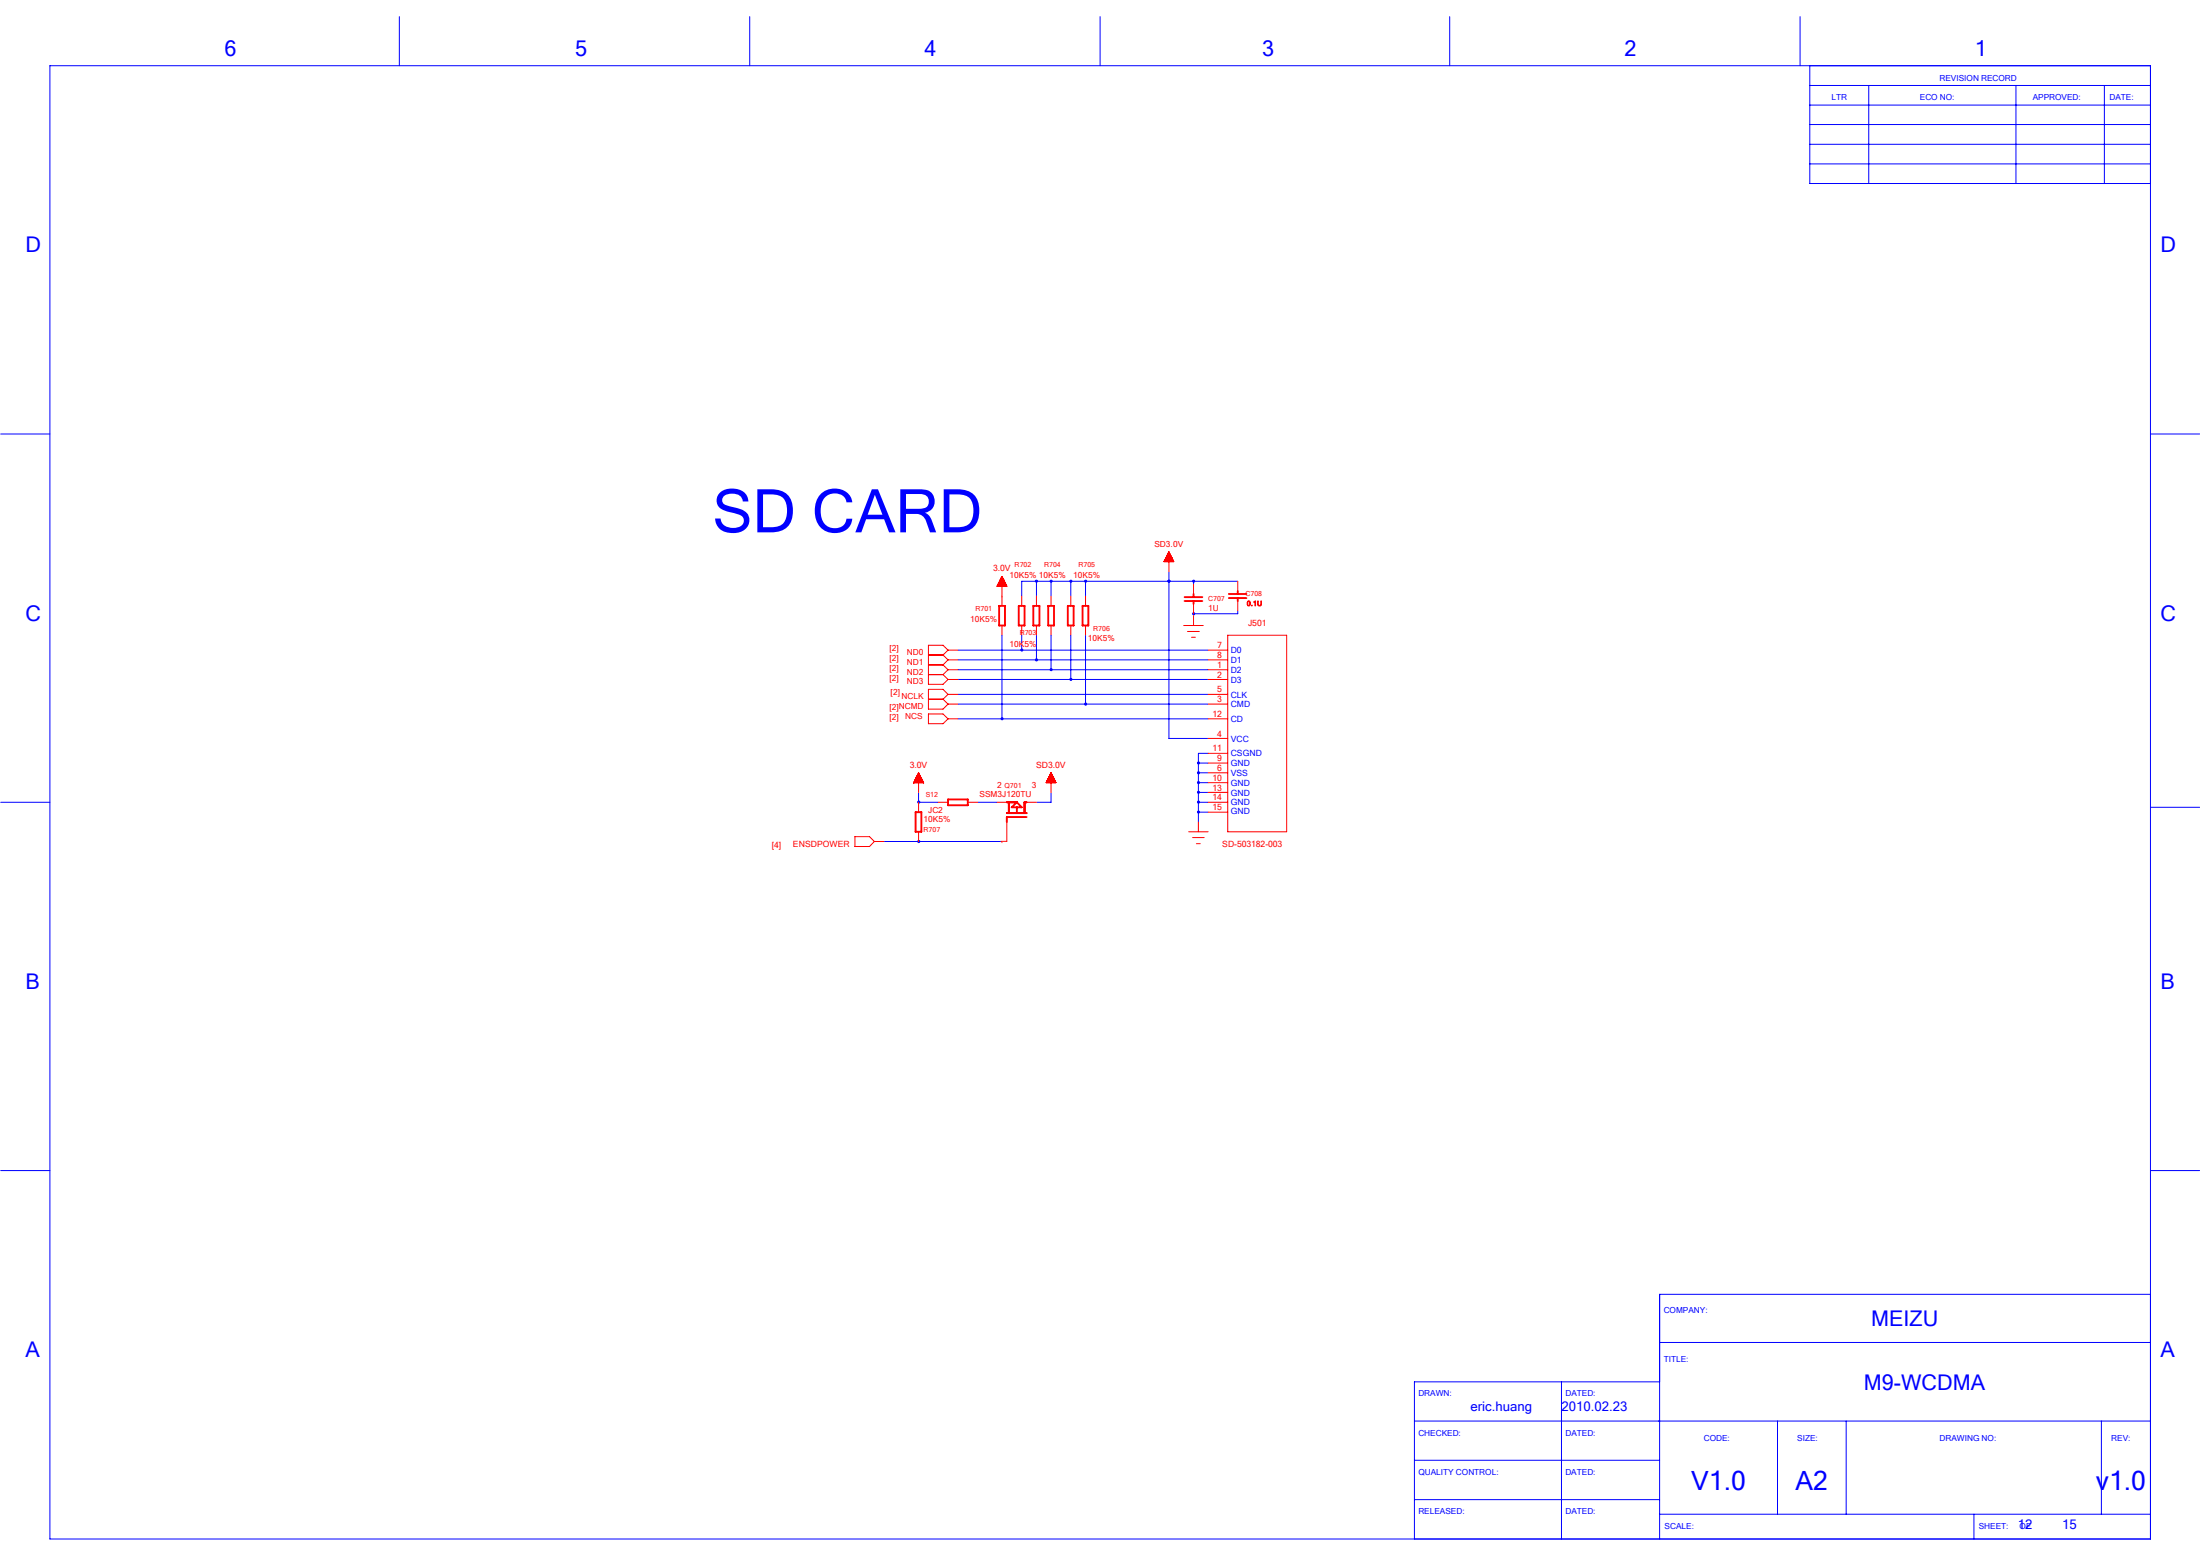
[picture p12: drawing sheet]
<svg xmlns="http://www.w3.org/2000/svg" width="297mm" height="210mm" viewBox="0 0 297 210" stroke-linecap="round" stroke-linejoin="round" font-family="sans-serif">
<g fill="none" stroke="#00f" stroke-width=".14">
<path d="M6.7 8.9h283.7v198.8h-283.7zM53.9 2.2v6.7M101.2 2.2v6.7M148.5 2.2v6.7M195.7 2.2v6.7M243 2.2v6.7M244.4 8.9v15.9h46M244.4 16.8h46M244.4 11.5h46M244.4 14.2h46M244.4 19.5h46M252.3 11.5v13.3"/>
<path d="M272.2 11.5v13.3M284.1 11.5v13.3M244.4 22.1h46M.1 58.6h6.6M290.4 58.6h6.6M139.9 78.4v2.1M141.9 78.4v2.1M144.6 78.4v2.1M146.6 78.4h20.5M146.6 78.4h-8.6v2.1M146.6 78.4v2.1M157.8 77.1v22.6h5.3"/>
<path d="M161.1 78.4v.4M129.3 87.7h33.8M129.3 89h33.8M129.3 90.4h33.8M129.3 91.7h33.8M129.3 95h33.8M129.3 93.7h33.8M129.3 97h33.8M135.3 80.5h.1M135.3 85.7v11.3M138 85.7v2M139.9 85.7v3.3"/>
<path d="M141.9 85.7v4.7M144.6 85.7v6M146.6 85.7v9.3M167.1 82.4v.4h-6v.3M.1 108.3h6.6M119.4 113.6h16.5M124 108.3h.1M124 108.3h2.7M124 106.9v1.4M132 108.3h2.6M141.9 106.9v1.4h-2M161.8 108.3h1.3"/>
<path d="M161.8 104.3h1.3M161.8 103h1.3M161.8 105.6h1.3M161.8 106.9h1.3M161.8 109.6h1.3M163.1 101.7h-1.3v9.2M290.4 108.9h6.6M.1 158h6.6M290.4 158h6.6M290.4 174.7h-66.3v33M191 191.8h99.4M191 197.1h33.1"/>
<path d="M210.8 186.5v21.2M224.1 181.2h66.3M224.1 186.5h-33.1v21.2M240 191.8v12.5M249.3 191.8v12.5M283.7 191.8v12.5M191 202.4h33.1M224.1 204.3h66.3M266.5 204.3v3.4"/>
</g>
<g fill="#00f" stroke="#00f" stroke-width=".14">
<path d="M161.1 82.7h.2v.2h-.2z" fill-rule="evenodd"/>
<path d="M161.1 78.3h.2v.2h-.2z" fill-rule="evenodd"/>
<path d="M144.5 78.3h.2v.2h-.2z" fill-rule="evenodd"/>
<path d="M141.8 78.3h.2v.2h-.2z" fill-rule="evenodd"/>
<path d="M139.8 78.3h.2v.2h-.2z" fill-rule="evenodd"/>
<path d="M137.9 87.6h.2v.2h-.2z" fill-rule="evenodd"/>
<path d="M141.8 90.3h.2v.2h-.2z" fill-rule="evenodd"/>
<path d="M144.5 91.6h.2v.2h-.2z" fill-rule="evenodd"/>
<path d="M146.5 94.9h.2v.2h-.2z" fill-rule="evenodd"/>
<path d="M135.2 96.9h.2v.2h-.2z" fill-rule="evenodd"/>
<path d="M157.7 78.3h.2v.2h-.2z" fill-rule="evenodd"/>
<path d="M161.7 104.2h.2v.2h-.2z" fill-rule="evenodd"/>
<path d="M161.7 102.9h.2v.2h-.2z" fill-rule="evenodd"/>
<path d="M161.7 105.5h.2v.2h-.2z" fill-rule="evenodd"/>
<path d="M161.7 106.8h.2v.2h-.2z" fill-rule="evenodd"/>
<path d="M161.7 108.1h.2v.2h-.2z" fill-rule="evenodd"/>
<path d="M161.7 109.5h.2v.2h-.2z" fill-rule="evenodd"/>
<path d="M146.5 78.3h.2v.2h-.2z" fill-rule="evenodd"/>
<path d="M157.7 78.3h.2v.2h-.2z" fill-rule="evenodd"/>
<circle cx="139.9" cy="89" r=".15"/>
<circle cx="124" cy="113.6" r=".15"/>
<circle cx="124" cy="108.2" r=".15"/>
</g>
<g fill="none" stroke="#f00" stroke-width=".14">
<path d="M134.6 79.1h1.3M134.6 79v.1M134.7 79h1.2M134.7 79h1.2v.1M134.7 78.9v.2M134.7 78.9h1.1M134.8 78.8h1v.3M134.8 78.8v.3M134.8 78.8h1M134.8 78.7h1v.4M134.8 78.7v.4M134.9 78.7h.8"/>
<path d="M134.9 78.6h.8v.5M134.9 78.6v.5M134.9 78.6h.8M134.9 78.5h.8v.6M134.9 78.5v.6M134.9 78.5h.7M135 78.4h.6v.7M135 78.4v.7M135 78.4h.6M135 78.3h.6v.8M135 78.3v.8M135.1 78.3h.4"/>
<path d="M135.1 78.2h.4v.9M135.1 78.2v.9M135.1 78.2h.4M135.1 78.1h.4v1M135.1 78.1v1M135.2 78.1h.2M135.2 78h.2v1.1M135.2 77.9h.1v1.2M135.3 77.8h.1M135.3 77.8v4M135.3 77.8l-.7 1.3h1.3M135.3 77.8l.6 1.3"/>
<path d="M135.3 77.8l-.1 1.3M135.4 78h-.2v1.1M157.2 75.8h1.3M157.2 75.7v.1M157.2 75.7h1.2M157.2 75.6v.2M157.3 75.6h1.1M157.3 75.5v.3M157.3 75.5h1M157.4 75.5h.9M157.4 75.4v.4M157.4 75.4h.9"/>
<path d="M157.4 75.3h.8M157.4 75.3v.5M157.4 75.3h.8v.5M157.5 75.2h.7M157.5 75.2v.6M157.5 75.1h.6v.7M157.5 75.1v.7M157.5 75.1h.6M157.6 75h.5M157.6 75v.8M157.6 74.9h.4M157.6 74.9v.9"/>
<path d="M157.7 74.8h.3M157.7 74.7v1.1M157.7 74.7h.2M157.7 74.6v1.2M157.7 74.7h.2v1.1M157.8 74.6h.1M157.8 74.5v1.3M157.8 74.5h.1M157.8 74.5v2.6M157.8 74.5l-.7 1.3h1.4M157.8 74.5l.7 1.3M157.9 74.6v1.2"/>
<path d="M158 74.8v1M158 74.9v.9M158.1 75v.8M158.2 75.2v.6M158.3 75.4v.4M158.4 75.5v.3M158.4 75.6v.2M158.5 75.8h.1M161.1 78.8v1.4M167.1 78.4v1.4M125.4 88.4h1.9M125.4 96.4h1.9l.7 .6-.7 .7h-1.9z"/>
<path d="M125.4 89.7h1.9M125.4 91h1.9M125.4 94.4h1.9M127.3 88.4l.7 .6M127.3 89.7l.7 .7M127.3 91l.7 .7M127.3 94.4l.7 .6M128 91.7h1.3M128 95h1.3M128 93.7h1.3M128 87.7h1.3M128 89h1.3"/>
<path d="M128 90.4h1.3M128 97h1.3M128 87.7l-.7 .7M128 87.7l-.7-.6h-1.9v5.3h1.9l.7-.7M128 93.7l-.7-.7h-1.9v2.7h1.9l.7-.7M128 89l-.7 .7M128 90.4l-.7 .6M128 93.7l-.7 .7M135.3 84.4v1.3M138 80.5v1.3M138 84.4v1.3M139.9 80.5v1.3"/>
<path d="M139.9 84.4v1.3M141.9 80.5v1.3M141.9 84.4v1.3M144.6 80.5v1.3M144.6 84.4v1.3M146.6 80.5v1.3M146.6 84.4v1.3M159.8 84.4h2.7M160.3 85.2h1.6M160.9 86h.5M161.1 81.5v1.3M161.1 83.1v1.3"/>
<path d="M163.1 91.7h2.7M163.1 95h2.7M163.1 99.7h2.7M163.1 93.7h2.7M163.1 87.7h2.7M163.1 89h2.7M163.1 90.4h2.7M163.1 97h2.7M165.8 85.7h7.9v26.5h-7.9zM167.1 81.1v1.3M115.4 112.9h2l.7 .7-.7 .6h-2zM118.1 113.6h1.3"/>
<path d="M123.4 105.6h.1M123.4 105.6h1.3M123.4 105.5h1.2v.1M123.5 105.4h1.1v.2M123.5 105.4v.2M123.5 105.4h1.1M123.5 105.3h1v.3M123.5 105.3v.3M123.6 105.2h.9M123.6 105.2h.9v.4M123.6 105.2v.4M123.6 105.1h.9"/>
<path d="M123.6 105.1h.8v.5M123.6 105.1v.5M123.6 105h.8M123.7 105.6v-.6h.7v.6M123.7 104.9h.6M123.7 104.9h.6v.7M123.7 104.8v.8M123.7 104.8h.6M123.8 104.8h.5v.8M123.8 104.7v.9M123.8 104.7h.4M123.9 104.7h.3v.9"/>
<path d="M123.9 104.6v1M123.9 104.6h.3M123.9 104.5h.2v1.1M123.9 104.5v1.1M123.9 104.5h.2M124 104.5h.1v1.1M124 104.4v1.2M124 104.4h.1M124 104.3v2.6M124 104.4l.1 1.2M124 104.3h.1M124 108.3v1.3"/>
<path d="M124 112.2v1.4M124 104.3l-.6 1.3M124 104.3l.7 1.3M124.6 105.5h-1.1l-.1 .1M124.7 105.6h.1M126.7 108.3h1.3M130.7 108.3h1.3M134.6 108.3h1.3M135.9 110.9v2.7M138.6 108.3h1.3M141.3 105.6h1.2M141.3 105.5h1.2"/>
<path d="M141.3 105.5h1.2v.1M141.3 105.4v.2M141.4 105.4h1.1M141.4 105.4h1v.2M141.4 105.3v.3M141.4 105.3h1M141.4 105.2h1v.4M141.4 105.2v.4M141.5 105.2h.9M141.5 105.1h.9v.5M141.5 105.1v.5M141.5 105.1h.8"/>
<path d="M141.5 105h.8v.6M141.5 105v.6M141.6 105h.7M141.6 104.9h.6v.7M141.6 104.9v.7M141.6 104.9h.6M141.7 104.8h.5v.8M141.7 104.7h.4v.9M141.7 104.7v.9M141.7 104.7h.4M141.8 104.6h.3v1M141.8 104.5h.2v1.1"/>
<path d="M141.8 104.5v1.1M141.8 104.5h.2M141.9 104.4h.1v1.2M141.9 104.4v1.2M141.9 104.4h.1M141.9 104.3h.1M141.9 104.3l.7 1.3h-1.3M141.9 104.3v2.6M141.9 104.3l-.6 1.3M142 104.5h-.2v1.1M142.2 104.8h-.5v.8M160.5 112.2h2.6"/>
<path d="M161 113h1.6M161.5 113.9h.6M161.8 110.9v1.3M163.1 104.3h2.7M163.1 101.7h2.7M163.1 103h2.7M163.1 105.6h2.7M163.1 106.9h2.7M163.1 108.3h2.7M163.1 109.6h2.7"/>
</g>
<g fill="none" stroke="#f00" stroke-width=".25">
<path d="M167.1 79.8v.4M134.9 81.8h.8v2.6h-.8zM137.5 81.8h.8v2.6h-.8zM139.5 81.8h.8v2.6h-.8zM141.5 81.8h.8v2.6h-.8zM144.2 81.8h.8v2.6h-.8zM146.2 81.8h.7v2.6h-.7zM159.9 81.1h2.4M159.9 80.6h2.4M161.1 80.2v.4M161.1 81.1v.4M165.9 80.7h2.4"/>
<path d="M165.9 80.2h2.4M167.1 80.7v.4M123.6 109.6h.8v2.6h-.8zM128 107.9h2.7v.8h-2.7zM135.9 109.7h2.7M135.9 108.3h1.4M136.2 108.3v1.4M136.6 108.9l.7-.6 .7 .6zM137.3 108.9v.8M138.6 108.3h-.3v1.4M138.6 110.3h-2.7v.6"/>
</g>
<text font-size="8.1" fill="#00f" x="96.2" y="71.8">SD CARD</text>
<g font-size="3.6" fill="#00f">
<text x="228.4" y="201">V1.0</text>
<text x="242.4" y="201">A2</text>
<text x="283" y="201">v1.0</text>
</g>
<g font-size="2.9" fill="#00f">
<text x="30.3" y="7.5">6</text>
<text x="77.6" y="7.5">5</text>
<text x="124.8" y="7.5">4</text>
<text x="170.4" y="7.5">3</text>
<text x="219.3" y="7.5">2</text>
<text x="266.6" y="7.5">1</text>
<text x="3.4" y="34.1">D</text>
<text x="291.7" y="34.1">D</text>
<text x="3.4" y="83.8">C</text>
<text x="291.7" y="83.8">C</text>
<text x="3.4" y="133.5">B</text>
<text x="291.7" y="133.5">B</text>
<text x="252.7" y="178.9">MEIZU</text>
<text x="3.4" y="183.1">A</text>
<text x="291.7" y="183.1">A</text>
<text x="251.7" y="187.5">M9-WCDMA</text>
</g>
<g font-size="1.8" fill="#00f">
<text x="198.5" y="190.4">eric.huang</text>
<text x="210.8" y="190.4">2010.02.23</text>
<text x="272.4" y="206.3">12</text>
<text x="278.4" y="206.3">15</text>
</g>
<g font-size="1.2" fill="#f00">
<text x="134.1" y="77.1">3.0V</text>
<text x="164.3" y="87.5">7</text>
<text x="164.3" y="88.8">8</text>
<text x="168.5" y="84.4">J501</text>
<text x="164.3" y="91.4">2</text>
<text x="164.3" y="94.7">3</text>
<text x="164.3" y="93.4">5</text>
<text x="164.3" y="90.1">1</text>
<text x="163.7" y="96.8">12</text>
<text x="163.7" y="101.4">11</text>
<text x="164.3" y="99.4">4</text>
<text x="122.8" y="103.6">3.0V</text>
<text x="139.9" y="103.6">SD3.0V</text>
<text x="163.7" y="105.4">10</text>
<text x="163.7" y="106.7">13</text>
<text x="164.3" y="104">6</text>
<text x="164.3" y="102.7">9</text>
<text x="163.7" y="108">14</text>
<text x="163.7" y="109.3">15</text>
<text x="104.2" y="114.4">[4]</text>
<text x="107.1" y="114.2">ENSDPOWER</text>
<text x="165" y="114.3">SD-503182-003</text>
</g>
<g font-size="1.2" fill="#00f">
<text x="166.2" y="88.2">D0</text>
<text x="166.2" y="89.5">D1</text>
<text x="166.2" y="92.1">D3</text>
<text x="166.2" y="95.4">CMD</text>
<text x="166.2" y="94.1">CLK</text>
<text x="166.2" y="90.8">D2</text>
<text x="166.2" y="100.1">VCC</text>
<text x="166.2" y="97.4">CD</text>
<text x="166.2" y="104.7">VSS</text>
<text x="166.2" y="102.1">CSGND</text>
<text x="166.2" y="103.4">GND</text>
<text x="166.2" y="106">GND</text>
<text x="166.2" y="107.4">GND</text>
<text x="166.2" y="108.7">GND</text>
<text x="166.2" y="109.9">GND</text>
</g>
<g font-size="1.1" fill="#00f">
<text x="261.9" y="10.9">REVISION RECORD</text>
<text x="247.3" y="13.5">LTR</text>
<text x="259.2" y="13.5">ECO NO:</text>
<text x="274.5" y="13.5">APPROVED:</text>
<text x="284.8" y="13.5">DATE:</text>
<text x="224.6" y="177.2">COMPANY:</text>
<text x="224.6" y="183.8">TITLE:</text>
<text x="191.5" y="188.4">DRAWN:</text>
<text x="211.4" y="188.4">DATED:</text>
<text x="191.5" y="193.8">CHECKED:</text>
<text x="211.4" y="193.8">DATED:</text>
<text x="230" y="194.4">CODE:</text>
<text x="242.7" y="194.4">SIZE:</text>
<text x="261.9" y="194.4">DRAWING NO:</text>
<text x="285.1" y="194.4">REV:</text>
<text x="191.5" y="199.1">QUALITY CONTROL:</text>
<text x="211.4" y="199.1">DATED:</text>
<text x="191.5" y="204.3">RELEASED:</text>
<text x="211.4" y="204.3">DATED:</text>
<text x="224.8" y="206.3">SCALE:</text>
<text x="267.2" y="206.3">SHEET:</text>
<text x="272.7" y="206.3">OF</text>
</g>
<g font-size="1.1" fill="#f00">
<text x="136.3" y="77.9">10K5% 10K5%</text>
<text x="144.9" y="77.9">10K5%</text>
<text x="155.9" y="73.8">SD3.0V</text>
<text x="131" y="83.9">10K5%</text>
<text x="163.1" y="82.4">1U</text>
<text x="120.1" y="87.9">[2]</text>
<text x="120.1" y="89.2">[2]</text>
<text x="122.5" y="88.4">ND0</text>
<text x="122.5" y="89.7">ND1</text>
<text x="136.3" y="87.2">10K5%</text>
<text x="146.9" y="86.6">10K5%</text>
<text x="120.1" y="90.6">[2]</text>
<text x="120.1" y="91.9">[2]</text>
<text x="120.1" y="95.8">[2]NCMD</text>
<text x="120.3" y="93.9">[2]</text>
<text x="121.7" y="94.4">NCLK</text>
<text x="122.5" y="91">ND2</text>
<text x="122.5" y="92.4">ND3</text>
<text x="120.1" y="97.2">[2]</text>
<text x="122.2" y="97">NCS</text>
<text x="132.3" y="107.6">SSM3J120TU</text>
<text x="134.6" y="106.3">2</text>
<text x="139.3" y="106.3">3</text>
<text x="124.7" y="110.9">10K5%</text>
<text x="125.3" y="109.8">JC2</text>
<text x="135.9" y="113.9" transform="rotate(-90 135.9 113.9)">1</text>
</g>
<g font-size=".9" fill="#f00">
<text x="137" y="76.5">R702</text>
<text x="141" y="76.5">R704</text>
<text x="145.6" y="76.5">R705</text>
<text x="131.7" y="82.4">R701</text>
<text x="163.1" y="81.1">C707</text>
<text x="168.2" y="80.5">C708</text>
<text x="168.3" y="81.8">0.1U</text>
<text x="137.7" y="85.7">R703</text>
<text x="147.6" y="85.1">R706</text>
<text x="125" y="107.6">S12</text>
<text x="135.6" y="106.3">Q701</text>
<text x="124.7" y="112.2">R707</text>
</g>
</svg>
